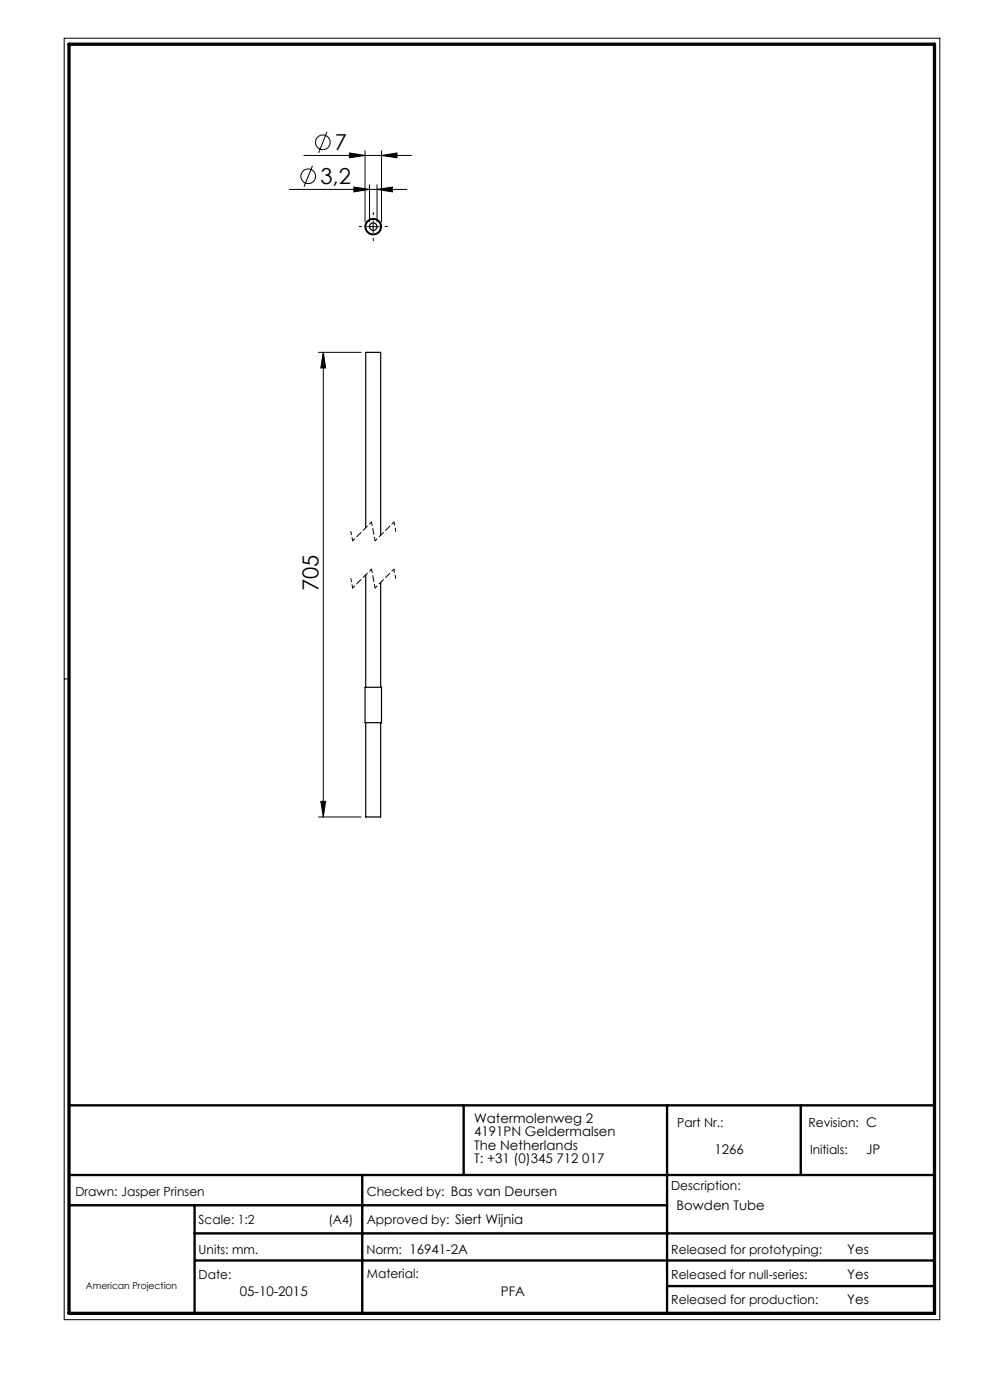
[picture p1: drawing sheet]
<svg xmlns="http://www.w3.org/2000/svg" width="210mm" height="297mm" viewBox="0 0 210 297" stroke-linecap="round" stroke-linejoin="round" font-family="sans-serif">
<g fill="none" stroke="#000" stroke-width=".21">
<path d="M13.6 8.1h185.8v271.9h-185.8zM64.5 33h22.8M66.3 35.2l-1.8 4.4M69.4 28l-1.8 4.4M74.1 32.5l3.3 .5-3.3 .5zM75.1 39.7l3.3 .5-3.3 .5zM77.4 32v15.1M78.4 39.2v7.9M80 39.2v7.9M80.9 33l3.3-.5v1zM80.9 32v15.1M61.4 40.2h24.9"/>
<path d="M77.9 48.1h2.5M79.2 46.8v2.5M80 40.2l3.3-.5v1zM67.6 74.8h9M68.6 74.8l.5 3.3h-1zM68.6 74.8v98.5M14.6 144h-1M67.6 173.3h9M68.1 170h1l-.5 3.3z"/>
<circle cx="65.4" cy="37.4" r="1.56"/>
<circle cx="68.5" cy="30.2" r="1.55"/>
</g>
<path d="M14.6 234.5h183.6M98.4 234.5v14.8M141.5 234.5v44.1M169.9 234.5v14.8M14.6 249.3h183.6M14.6 255.7h126.9M41.3 255.7v22.9M76.8 249.3v29.3M41.3 261.7h156.9M41.4 267.4h156.8M141.5 272.8h56.7" fill="none" stroke="#000" stroke-width=".5"/>
<path d="M14.6 9.4h183.6v269.2h-183.6z" fill="none" stroke="#000" stroke-width=".7"/>
<path d="M76.7 48.1h-.5M79.2 45.6v-.5M79.2 50.6v.5M81.7 48.1h.5" fill="none" stroke="#000" stroke-width=".21" stroke-dasharray="15.2 1.3 1.3 1.3"/>
<path d="M74.8 114.7l-.4-2M83.9 112.7l-.3-2M74.8 124.7l-.4-2M83.9 122.7l-.3-2" fill="none" stroke="#000" stroke-width=".21" stroke-dasharray="1.3 .6" stroke-dashoffset=".6"/>
<path d="M78.8 110.7l-4 4M83.6 110.7l-4 4M78.8 120.7l-4 4M83.6 120.7l-4 4" fill="none" stroke="#000" stroke-width=".21" stroke-dasharray="1.3 .6" stroke-dashoffset=".7"/>
<path d="M79.6 114.7l-.8-4M79.6 124.7l-.8-4" fill="none" stroke="#000" stroke-width=".21" stroke-dasharray="1.3 .6" stroke-dashoffset=".5"/>
<g fill="#000">
<path d="M74.1 32.5l3.3 .5-3.3 .5zM80.9 33l3.3-.5v1zM75.1 39.7l3.3 .5-3.3 .5zM80 40.2l3.3-.5v1z"/>
<path d="M68.6 74.8l.5 3.3h-1zM68.1 170h1l-.5 3.3z"/>
</g>
<g fill="none" stroke="#000" stroke-width=".25">
<path d="M77.6 112v-37.2h3.2v38.8M77.6 122v23.8M80.8 123.5v22.3M77.4 145.8h3.5v7.5h-3.5zM77.6 153.3v20h3.2v-20"/>
<circle cx="79.2" cy="48.1" r="1.59"/>
<circle cx="79.2" cy="48.1" r=".79"/>
<circle cx="79.2" cy="48.1" r="1.75"/>
</g>
<g font-size="4.7">
<text x="71.1" y="31.9">7</text>
<text x="68" y="39.1">3,2</text>
<text x="67.6" y="125.4" transform="rotate(-90 67.6 125.4)">705</text>
</g>
<g font-size="2.8">
<text x="100.5" y="238.2">Watermolenweg 2</text>
<text x="100.5" y="241.1">4191PN Geldermalsen</text>
<text x="100.5" y="243.9">The Netherlands</text>
<text x="151.5" y="244.7">1266</text>
<text x="183.8" y="244.8">JP</text>
<text x="100.5" y="246.7">T: +31 (0)345 712 017</text>
<text x="143.5" y="256.7">Bowden Tube</text>
<text x="179.7" y="266">Yes</text>
<text x="50.9" y="275">05-10-2015</text>
<text x="106.3" y="275">PFA</text>
<text x="179.7" y="271.4">Yes</text>
<text x="179.7" y="276.6">Yes</text>
</g>
<g font-size="2.7">
<text x="143.7" y="239.1">Part Nr.:</text>
<text x="171.5" y="239.1">Revision: C</text>
<text x="171.8" y="244.8">Initials:</text>
<text x="16" y="253.7">Drawn: Jasper Prinsen</text>
<text x="77.8" y="253.7">Checked by: Bas van Deursen</text>
<text x="142.4" y="252.5">Description:</text>
<text x="42.1" y="259.7">Scale: 1:2</text>
<text x="69.7" y="259.7">(A4)</text>
<text x="77.8" y="259.7">Approved by: Siert Wijnia</text>
<text x="42.1" y="266">Units: mm.</text>
<text x="77.7" y="266">Norm: 16941-2A</text>
<text x="142.4" y="266">Released for prototyping:</text>
<text x="42.1" y="271.3">Date:</text>
<text x="77.8" y="271">Material:</text>
<text x="142.4" y="271.3">Released for null-series:</text>
<text x="142.4" y="276.6">Released for production:</text>
</g>
<text font-size="2" x="18.2" y="273.4">American Projection</text>
</svg>
